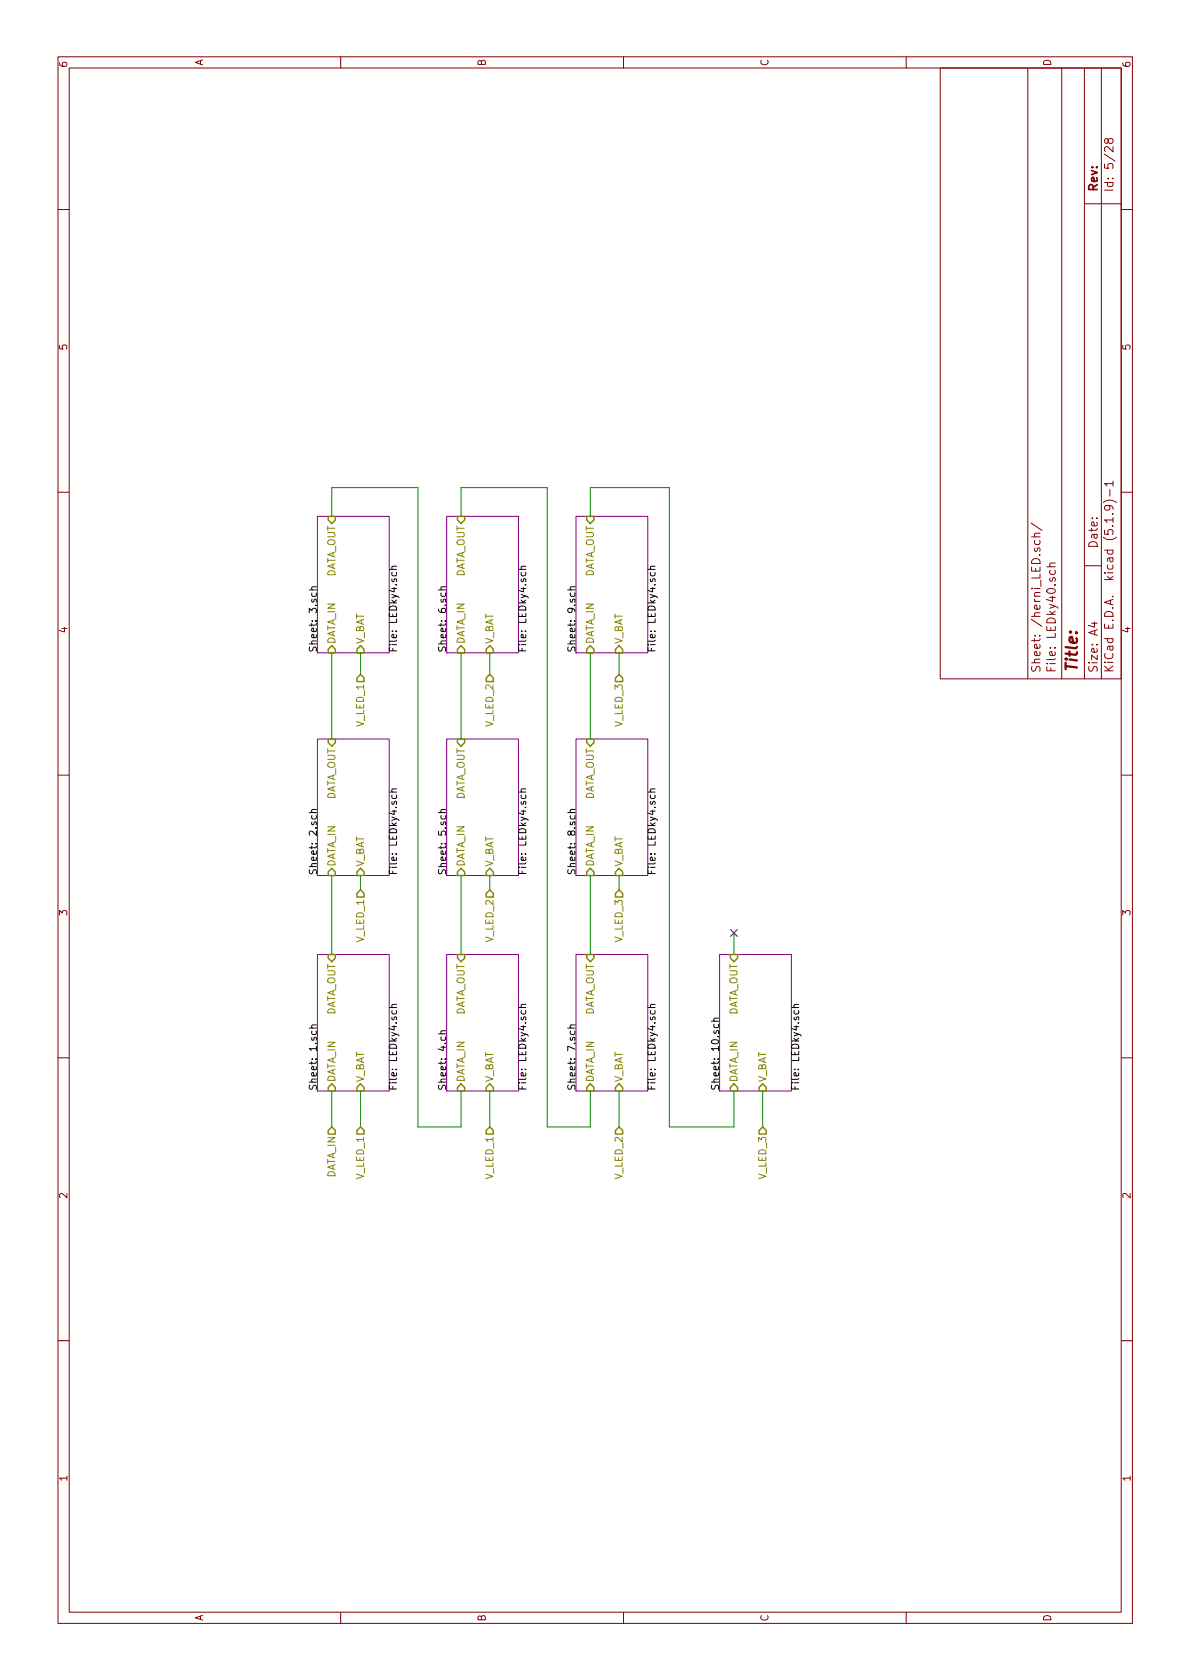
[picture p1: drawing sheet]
EESchema Schematic File Version 4
EELAYER 30 0
EELAYER END
$Descr A4 11693 8268
encoding utf-8
Sheet 17 28
Title ""
Date ""
Rev ""
Comp ""
Comment1 ""
Comment2 ""
Comment3 ""
Comment4 ""
$EndDescr
Text HLabel 3850 2500 0    50   Input ~ 0
V_LED_1
Text HLabel 3850 2300 0    50   Input ~ 0
DATA_IN
$Sheet
S 4100 2200 950  500 
U 5F78E191
F0 "1.sch" 50
F1 "LEDky4.sch" 50
F2 "DATA_IN" I L 4100 2300 50 
F3 "DATA_OUT" I R 5050 2300 50 
F4 "V_BAT" I L 4100 2500 50 
$EndSheet
Wire Wire Line
	3850 2300 4100 2300
Wire Wire Line
	3850 2500 4100 2500
$Sheet
S 5600 2200 950  500 
U 5F791DD2
F0 "2.sch" 50
F1 "LEDky4.sch" 50
F2 "DATA_IN" I L 5600 2300 50 
F3 "DATA_OUT" I R 6550 2300 50 
F4 "V_BAT" I L 5600 2500 50 
$EndSheet
Text HLabel 5500 2500 0    50   Input ~ 0
V_LED_1
Wire Wire Line
	5500 2500 5600 2500
Wire Wire Line
	5600 2300 5050 2300
$Sheet
S 7150 2200 950  500 
U 5F793C20
F0 "3.sch" 50
F1 "LEDky4.sch" 50
F2 "DATA_IN" I L 7150 2300 50 
F3 "DATA_OUT" I R 8100 2300 50 
F4 "V_BAT" I L 7150 2500 50 
$EndSheet
Text HLabel 7000 2500 0    50   Input ~ 0
V_LED_1
Wire Wire Line
	7000 2500 7150 2500
Wire Wire Line
	7150 2300 6550 2300
$Sheet
S 4100 3100 950  500 
U 5F7945F7
F0 "4.ch" 50
F1 "LEDky4.sch" 50
F2 "DATA_IN" I L 4100 3200 50 
F3 "DATA_OUT" I R 5050 3200 50 
F4 "V_BAT" I L 4100 3400 50 
$EndSheet
Wire Wire Line
	4100 3200 3850 3200
Wire Wire Line
	3850 3200 3850 2900
Wire Wire Line
	3850 2900 8300 2900
Wire Wire Line
	8300 2900 8300 2300
Wire Wire Line
	8300 2300 8100 2300
Wire Wire Line
	4100 3400 3850 3400
$Sheet
S 5600 3100 950  500 
U 5FB7721A
F0 "5.sch" 50
F1 "LEDky4.sch" 50
F2 "DATA_IN" I L 5600 3200 50 
F3 "DATA_OUT" I R 6550 3200 50 
F4 "V_BAT" I L 5600 3400 50 
$EndSheet
$Sheet
S 7150 3100 950  500 
U 5FB77C34
F0 "6.sch" 50
F1 "LEDky4.sch" 50
F2 "DATA_IN" I L 7150 3200 50 
F3 "DATA_OUT" I R 8100 3200 50 
F4 "V_BAT" I L 7150 3400 50 
$EndSheet
$Sheet
S 4100 4000 950  500 
U 5FB77C64
F0 "7.sch" 50
F1 "LEDky4.sch" 50
F2 "DATA_IN" I L 4100 4100 50 
F3 "DATA_OUT" I R 5050 4100 50 
F4 "V_BAT" I L 4100 4300 50 
$EndSheet
$Sheet
S 5600 4000 950  500 
U 5FB77C81
F0 "8.sch" 50
F1 "LEDky4.sch" 50
F2 "DATA_IN" I L 5600 4100 50 
F3 "DATA_OUT" I R 6550 4100 50 
F4 "V_BAT" I L 5600 4300 50 
$EndSheet
$Sheet
S 7150 4000 950  500 
U 5FB77C9B
F0 "9.sch" 50
F1 "LEDky4.sch" 50
F2 "DATA_IN" I L 7150 4100 50 
F3 "DATA_OUT" I R 8100 4100 50 
F4 "V_BAT" I L 7150 4300 50 
$EndSheet
$Sheet
S 4100 5000 950  500 
U 5FB77CB0
F0 "10.sch" 50
F1 "LEDky4.sch" 50
F2 "DATA_IN" I L 4100 5100 50 
F3 "DATA_OUT" I R 5050 5100 50 
F4 "V_BAT" I L 4100 5300 50 
$EndSheet
Wire Wire Line
	5050 3200 5600 3200
Wire Wire Line
	6550 3200 7150 3200
Wire Wire Line
	8100 3200 8300 3200
Wire Wire Line
	8300 3200 8300 3800
Wire Wire Line
	8300 3800 3850 3800
Wire Wire Line
	3850 3800 3850 4100
Wire Wire Line
	3850 4100 4100 4100
Wire Wire Line
	5050 4100 5600 4100
Wire Wire Line
	6550 4100 7150 4100
Wire Wire Line
	8100 4100 8300 4100
Wire Wire Line
	8300 4100 8300 4650
Wire Wire Line
	8300 4650 3850 4650
Wire Wire Line
	3850 4650 3850 5100
Wire Wire Line
	3850 5100 4100 5100
Wire Wire Line
	5050 5100 5200 5100
NoConn ~ 5200 5100
Text HLabel 5500 3400 0    50   Input ~ 0
V_LED_2
Text HLabel 7000 3400 0    50   Input ~ 0
V_LED_2
Wire Wire Line
	7150 3400 7000 3400
Wire Wire Line
	5600 3400 5500 3400
Text HLabel 7000 4300 0    50   Input ~ 0
V_LED_3
Wire Wire Line
	5600 4300 5500 4300
Wire Wire Line
	4100 4300 3850 4300
Wire Wire Line
	7150 4300 7000 4300
Wire Wire Line
	4100 5300 3850 5300
Text HLabel 3850 3400 0    50   Input ~ 0
V_LED_1
Text HLabel 5500 4300 0    50   Input ~ 0
V_LED_3
Text HLabel 3850 5300 0    50   Input ~ 0
V_LED_3
Text HLabel 3850 4300 0    50   Input ~ 0
V_LED_2
$EndSCHEMATC
